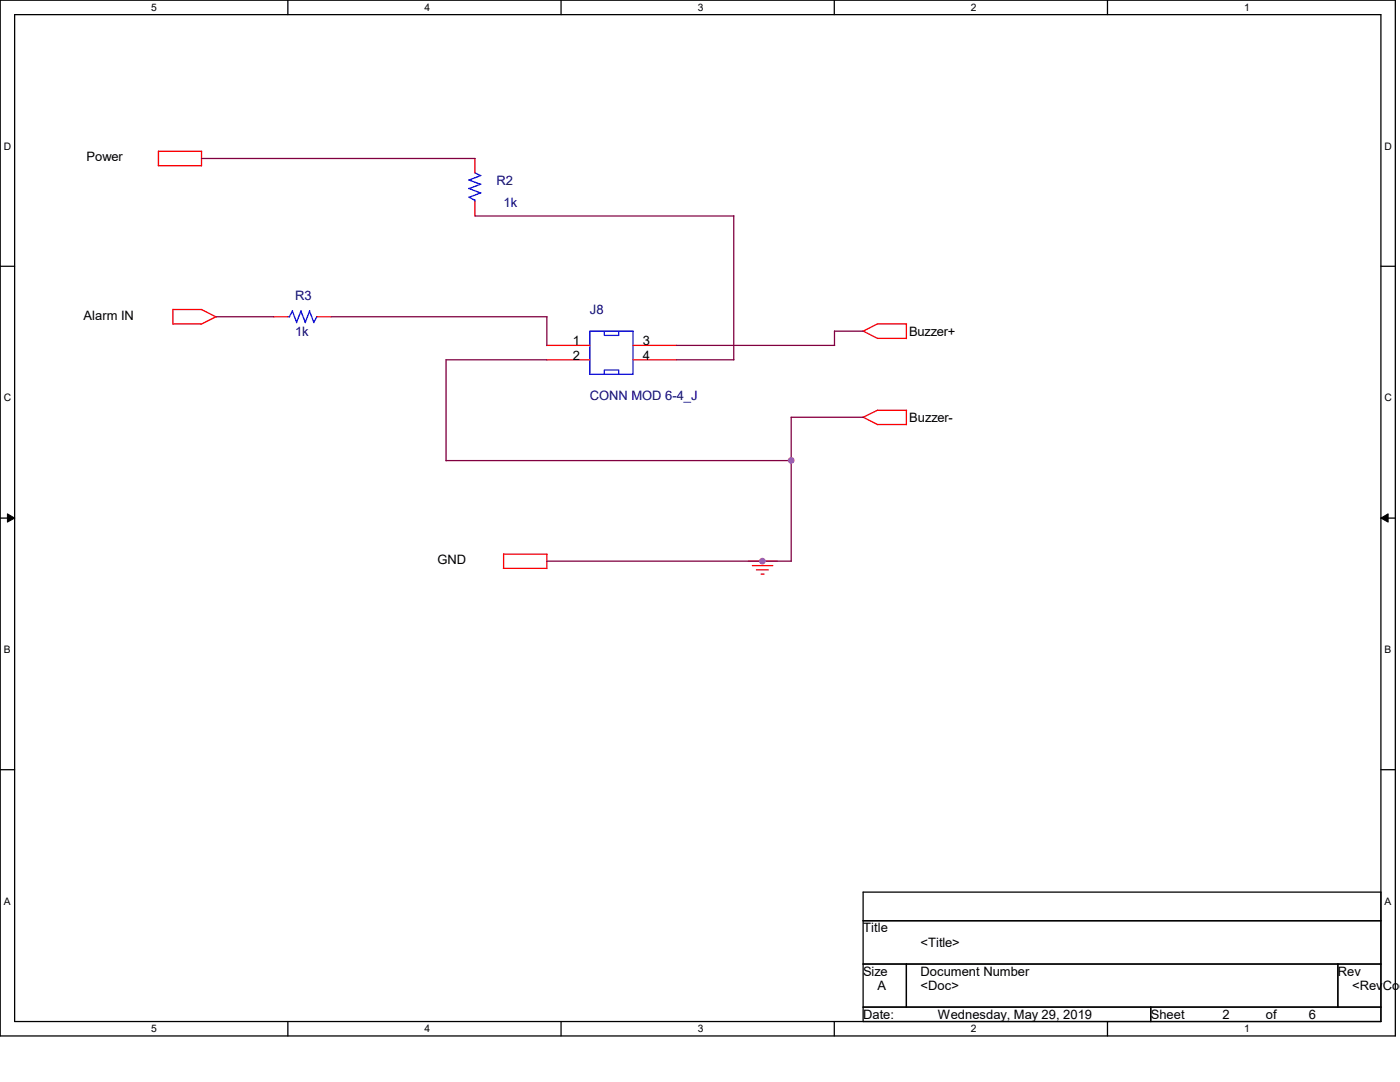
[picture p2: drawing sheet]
<svg xmlns="http://www.w3.org/2000/svg" width="279mm" height="216mm" viewBox="0 0 279 216" stroke-linecap="round" stroke-linejoin="round" font-family="sans-serif">
<path d="M0 0h278.5v206.7h-278.5zM2.9 2.9h272.7v200.9h-272.7z" fill="none" stroke="#000" stroke-width=".25"/>
<g fill="#fff">
<path d="M30.2 .3h1.1v2.3h-1.1z"/>
<path d="M30.2 204.1h1.1v2.3h-1.1z"/>
</g>
<path d="M57.4 0v2.9M57.4 203.8v2.9" fill="none" stroke="#000" stroke-width=".25"/>
<g fill="#fff">
<path d="M84.7 .3h1.1v2.3h-1.1z"/>
<path d="M84.7 204.1h1.1v2.3h-1.1z"/>
</g>
<path d="M112 0v2.9M112 203.8v2.9" fill="none" stroke="#000" stroke-width=".25"/>
<g fill="#fff">
<path d="M139.2 .3h1.1v2.3h-1.1z"/>
<path d="M139.2 204.1h1.1v2.3h-1.1z"/>
</g>
<path d="M166.5 0v2.9M166.5 203.8v2.9" fill="none" stroke="#000" stroke-width=".25"/>
<g fill="#fff">
<path d="M193.8 .3h1.1v2.3h-1.1z"/>
<path d="M193.8 204.1h1.1v2.3h-1.1z"/>
</g>
<path d="M221 0v2.9M221 203.8v2.9" fill="none" stroke="#000" stroke-width=".25"/>
<g fill="#fff">
<path d="M248.3 .3h1.1v2.3h-1.1z"/>
<path d="M248.3 204.1h1.1v2.3h-1.1z"/>
<path d="M.8 28h1.4v2.3h-1.4z"/>
<path d="M276.3 28h1.4v2.3h-1.4z"/>
<path d="M.8 78.2h1.4v2.3h-1.4z"/>
<path d="M276.3 78.2h1.4v2.3h-1.4z"/>
</g>
<path d="M0 53.1h2.9M275.6 53.1h2.9" fill="none" stroke="#000" stroke-width=".25"/>
<g fill="#fff">
<path d="M.8 128.5h1.3v2.2h-1.3z"/>
<path d="M276.3 128.5h1.3v2.2h-1.3z"/>
</g>
<path d="M0 103.4h2.9M275.6 103.4h2.9" fill="none" stroke="#000" stroke-width=".25"/>
<path d="M1.5 102.5l1.4 .9-1.4 .8zM275.6 103.4l1.4-.9v1.7z" fill="#000" stroke="#000" stroke-width=".2"/>
<g fill="#fff">
<path d="M.8 178.7h1.3v2.2h-1.3z"/>
<path d="M276.3 178.7h1.3v2.2h-1.3z"/>
</g>
<path d="M0 153.6h2.9M275.6 153.6h2.9M172.3 178h103.3v25.8h-103.3zM172.3 183.7h103.3M172.3 192.4h103.3M180.9 192.4v8.6M267 192.4v8.6M172.3 201h103.3M229.7 201v2.8" fill="none" stroke="#000" stroke-width=".25"/>
<g fill="none" stroke="#f00" stroke-width=".25">
<path d="M31.6 33.1h8.6M31.6 30.2h8.7M31.6 30.1v3M40.2 30.2v2.9M94.8 31.6v2.9M94.8 40.2v2.9M34.5 64.6h5.7M34.5 61.8h5.8M34.5 61.7v2.9M40.2 61.8l2.9 1.4M43.1 63.2l-2.9 1.5M54.6 63.2h2.8"/>
<path d="M63.2 63.2h2.9M109.1 68.9h8.6M109.1 71.8h8.6M126.3 68.9h8.7M126.3 71.8h8.7M175.1 67.5h5.8M175.1 64.6h5.8v3M175.2 64.6l-2.9 1.5 2.8 1.4M172.2 83.2l2.9 1.5M175.1 84.7h5.8M175.1 81.9h5.8v2.9M175.2 81.8l-2.9 1.5"/>
<path d="M100.5 113.4h8.6M100.5 110.6h8.7M100.5 110.5v2.9M109.1 110.6v2.9M149.3 112h5.8M150.2 112.9h4M151 113.7h2.3M151.9 114.6h.6"/>
</g>
<g fill="none" stroke="#00f" stroke-width=".25">
<path d="M93.6 39.3l1.2 .7M93.6 37.6l2.3 .9M93.6 35.9l2.3 .9M94.7 34.5l1.2 .6M94.8 39.9v.3M96 38.5l-2.4 .9M96 36.7l-2.4 .9M96 35l-2.4 .9M57.4 63.2h.4M58.3 62.1l.9 2.3M58.4 62l-.7 1.2M60 62.1l1 2.3"/>
<path d="M60.1 62l-.9 2.3M61.8 62.1l.9 2.3M61.8 62l-.9 2.3M63.2 63.2l-.6 1.1M117.7 66.1h8.6v8.6h-8.6zM120.6 66.1v.8h2.9v-.8M120.6 74.7v-.9h2.9v.9"/>
</g>
<g fill="none" stroke="#800040" stroke-width=".25">
<path d="M40.2 31.6h54.6M94.8 43.1h51.7M146.4 43.1v28.7M43.1 63.2h11.5M66.1 63.2h43.1M109.1 63.2v5.8M109.1 71.8h-20.1v20.1M135 71.8h11.5M135 68.9h31.6M172.3 66.1l-5.8-.1v2.9M89 91.9h68.9M157.9 83.2v28.8"/>
<path d="M157.9 83.3h14.4M109.1 112h48.8"/>
</g>
<g fill="#f0f" stroke="#f0f" stroke-width=".25">
<circle cx="152.1" cy="112" r=".55"/>
<circle cx="157.9" cy="91.9" r=".55"/>
</g>
<g font-size="2.6">
<text x="17.3" y="32.2">Power</text>
<text x="16.7" y="63.8">Alarm IN</text>
<text x="114.3" y="68.9">1</text>
<text x="114.3" y="71.8">2</text>
<text x="128.3" y="68.9">3</text>
<text x="128.3" y="71.8">4</text>
<text x="181.4" y="67">Buzzer+</text>
<text x="181.4" y="84.2">Buzzer-</text>
<text x="87.3" y="112.6">GND</text>
<text x="172.3" y="186.1">Title</text>
<text x="183.7" y="188.9">&lt;Title&gt;</text>
<text x="172.3" y="194.7">Size</text>
<text x="175.1" y="197.6">A</text>
<text x="183.7" y="197.6">&lt;Doc&gt;</text>
<text x="183.7" y="194.7">Document Number</text>
<text x="267" y="194.7">Rev</text>
<text x="269.8" y="197.6">&lt;RevCod</text>
<text x="172.3" y="203.3">Date:</text>
<text x="187.2" y="203.3">Wednesday, May 29, 2019</text>
<text x="229.7" y="203.3">Sheet</text>
<text x="244" y="203.3">2</text>
<text x="252.6" y="203.3">of</text>
<text x="261.2" y="203.3">6</text>
</g>
<g font-size="2.6" fill="#000080">
<text x="99.1" y="36.8">R2</text>
<text x="100.5" y="41.4">1k</text>
<text x="58.9" y="59.8">R3</text>
<text x="117.7" y="62.7">J8</text>
<text x="58.9" y="67">1k</text>
<text x="117.7" y="79.9">CONN MOD 6-4_J</text>
</g>
<g font-size="2.1">
<text x="30.2" y="2.2">5</text>
<text x="84.7" y="2.2">4</text>
<text x="139.2" y="2.2">3</text>
<text x="193.8" y="2.2">2</text>
<text x="248.3" y="2.2">1</text>
<text x=".8" y="29.8">D</text>
<text x="276.3" y="29.8">D</text>
<text x=".8" y="80.1">C</text>
<text x="276.3" y="80.1">C</text>
<text x=".8" y="130.3">B</text>
<text x="276.3" y="130.3">B</text>
<text x=".8" y="180.5">A</text>
<text x="276.3" y="180.5">A</text>
<text x="30.2" y="206">5</text>
<text x="84.7" y="206">4</text>
<text x="139.2" y="206">3</text>
<text x="193.8" y="206">2</text>
<text x="248.3" y="206">1</text>
</g>
</svg>
